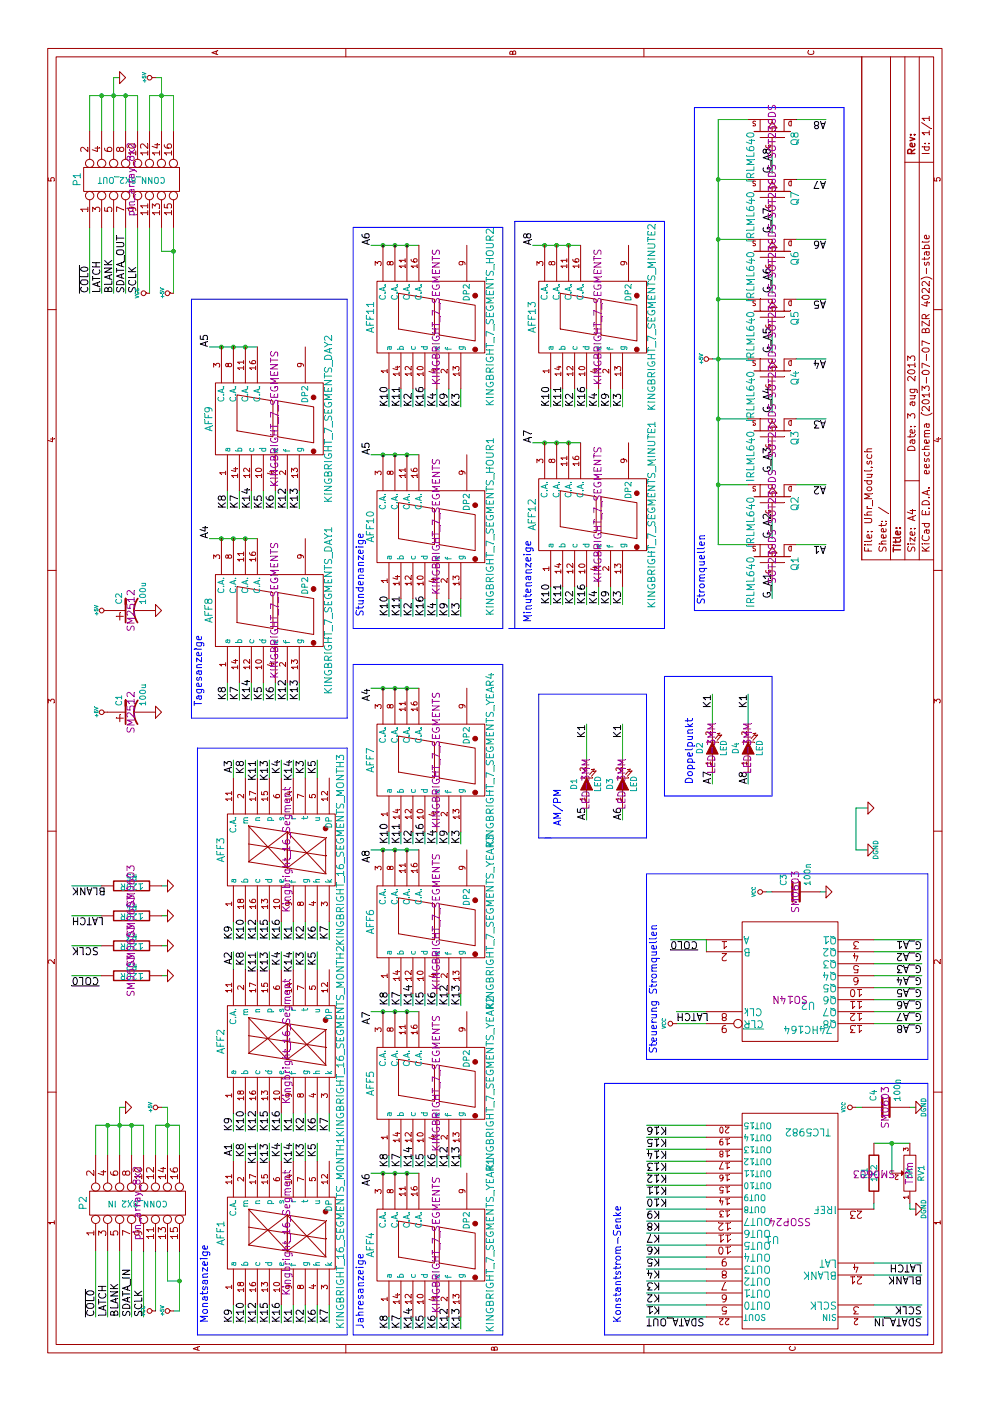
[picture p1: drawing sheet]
EESchema Schematic File Version 2  date 03/08/2013 02:52:33
LIBS:power
LIBS:device
LIBS:transistors
LIBS:conn
LIBS:linear
LIBS:regul
LIBS:74xx
LIBS:cmos4000
LIBS:adc-dac
LIBS:memory
LIBS:xilinx
LIBS:special
LIBS:microcontrollers
LIBS:dsp
LIBS:microchip
LIBS:analog_switches
LIBS:motorola
LIBS:texas
LIBS:intel
LIBS:audio
LIBS:interface
LIBS:digital-audio
LIBS:philips
LIBS:display
LIBS:cypress
LIBS:siliconi
LIBS:opto
LIBS:atmel
LIBS:contrib
LIBS:valves
LIBS:74LS164
LIBS:TLC5982
LIBS:segments
EELAYER 27 0
EELAYER END
$Descr A4 11693 8268
encoding utf-8
Sheet 1 1
Title ""
Date "3 aug 2013"
Rev ""
Comp ""
Comment1 ""
Comment2 ""
Comment3 ""
Comment4 ""
$EndDescr
Text Label 4300 600  3    60   ~ 0
BLANK
Text Label 4050 600  3    60   ~ 0
LATCH
Text Label 3800 600  3    60   ~ 0
SCLK
Text Label 3550 600  3    60   ~ 0
~COL0
Wire Wire Line
	4300 600  4300 850 
Wire Wire Line
	3800 600  3800 850 
Wire Wire Line
	3550 1350 3550 1400
Wire Wire Line
	4050 1350 4050 1400
Wire Wire Line
	4300 1350 4300 1400
Wire Wire Line
	1650 7300 1600 7300
Wire Wire Line
	1650 7600 1600 7600
Wire Wire Line
	1600 7600 1600 7650
Wire Wire Line
	2450 7200 2450 7150
Wire Notes Line
	10800 5800 6600 5800
Wire Notes Line
	10800 5800 10800 7050
Wire Notes Line
	10800 7050 6600 7050
Wire Notes Line
	6600 7050 6600 5800
Wire Notes Line
	4400 5400 2850 5400
Wire Notes Line
	4400 5400 4400 7750
Wire Notes Line
	4400 7750 2850 7750
Wire Notes Line
	4700 4600 4700 4500
Wire Notes Line
	4700 4500 5900 4500
Wire Notes Line
	5900 4500 5900 5400
Wire Notes Line
	5900 5400 4700 5400
Wire Notes Line
	4700 5400 4700 4550
Wire Notes Line
	6450 3050 6450 2950
Wire Notes Line
	6450 2950 9800 2950
Wire Notes Line
	9800 2950 9800 4200
Wire Notes Line
	9800 4200 6450 4200
Wire Notes Line
	6450 4200 6450 3000
Wire Notes Line
	5700 1600 5700 2900
Wire Notes Line
	5700 1600 9200 1600
Wire Notes Line
	9200 1600 9200 2900
Wire Notes Line
	9200 2900 5700 2900
Wire Wire Line
	6850 6450 6700 6450
Wire Wire Line
	9250 1250 9800 1250
Wire Wire Line
	5650 5950 5900 5950
Wire Wire Line
	5350 4900 5650 4900
Wire Wire Line
	5150 6250 5250 6250
Wire Wire Line
	5150 5950 5250 5950
Wire Wire Line
	4850 4900 4950 4900
Wire Wire Line
	4850 5200 4950 5200
Connection ~ 9650 4650
Wire Wire Line
	8450 5100 8300 5100
Wire Wire Line
	8450 4900 8300 4900
Wire Wire Line
	8450 4700 8300 4700
Wire Wire Line
	6800 5200 6650 5200
Wire Wire Line
	6650 5000 6800 5000
Wire Wire Line
	6800 4800 6650 4800
Wire Wire Line
	6800 4600 6650 4600
Connection ~ 8000 4650
Connection ~ 9650 3300
Wire Wire Line
	8450 3750 8300 3750
Wire Wire Line
	8450 3550 8300 3550
Wire Wire Line
	8450 3350 8300 3350
Connection ~ 7900 3200
Wire Wire Line
	7900 3100 7900 3500
Connection ~ 7900 3400
Wire Wire Line
	6700 3850 6550 3850
Wire Wire Line
	6700 3650 6550 3650
Wire Wire Line
	6700 3450 6550 3450
Wire Wire Line
	6550 3250 6700 3250
Connection ~ 8800 1950
Wire Wire Line
	7600 2400 7450 2400
Wire Wire Line
	7600 2200 7450 2200
Wire Wire Line
	7600 1900 7450 1900
Connection ~ 7200 1850
Wire Wire Line
	7200 2150 7200 1750
Connection ~ 7200 2050
Wire Wire Line
	6000 2500 5850 2500
Wire Wire Line
	6000 2300 5850 2300
Wire Wire Line
	6000 2100 5850 2100
Wire Wire Line
	6000 1900 5850 1900
Connection ~ 5950 3300
Connection ~ 4600 3300
Wire Wire Line
	4750 3750 4650 3750
Wire Wire Line
	4750 3550 4650 3550
Wire Wire Line
	4750 3350 4650 3350
Wire Wire Line
	3400 3850 3300 3850
Wire Wire Line
	3400 3650 3300 3650
Wire Wire Line
	3400 3450 3300 3450
Wire Wire Line
	3400 3250 3300 3250
Wire Wire Line
	5200 2650 5350 2650
Wire Wire Line
	5200 2450 5350 2450
Wire Wire Line
	5200 2250 5350 2250
Wire Wire Line
	5200 2050 5350 2050
Wire Wire Line
	4000 2750 3850 2750
Wire Wire Line
	4000 2550 3850 2550
Wire Wire Line
	4000 2350 3850 2350
Wire Wire Line
	4000 2150 3850 2150
Wire Wire Line
	4000 1950 3850 1950
Wire Wire Line
	3600 2650 3750 2650
Wire Wire Line
	3600 2450 3750 2450
Wire Wire Line
	3600 2250 3750 2250
Wire Wire Line
	3600 2050 3750 2050
Wire Wire Line
	2400 2750 2250 2750
Wire Wire Line
	2400 2550 2250 2550
Wire Wire Line
	2400 2350 2250 2350
Wire Wire Line
	2400 2150 2250 2150
Wire Wire Line
	2400 1950 2250 1950
Wire Wire Line
	2000 2650 2150 2650
Wire Wire Line
	2000 2450 2150 2450
Wire Wire Line
	2000 2250 2150 2250
Wire Wire Line
	2000 2050 2150 2050
Wire Wire Line
	800  2750 650  2750
Wire Wire Line
	800  2550 650  2550
Wire Wire Line
	800  2350 650  2350
Wire Wire Line
	800  2150 650  2150
Wire Wire Line
	800  1950 650  1950
Wire Wire Line
	4250 6400 4250 6450
Wire Wire Line
	750  1450 750  1500
Wire Wire Line
	750  1500 1250 1500
Wire Wire Line
	2050 1400 2450 1400
Wire Wire Line
	2450 1400 2450 1350
Wire Wire Line
	750  1300 1250 1300
Connection ~ 2300 900 
Wire Wire Line
	2300 800  2300 1200
Connection ~ 2300 1100
Connection ~ 2300 1400
Wire Wire Line
	2300 1500 2300 1300
Wire Wire Line
	1000 1500 1000 1400
Wire Wire Line
	2300 1500 2050 1500
Wire Wire Line
	2300 1300 2050 1300
Wire Wire Line
	2300 1100 2050 1100
Wire Wire Line
	2050 900  2300 900 
Wire Wire Line
	1250 1100 700  1100
Wire Wire Line
	1250 900  700  900 
Wire Wire Line
	700  7300 700  7700
Wire Wire Line
	1050 7300 1050 7700
Wire Wire Line
	2100 5900 2100 5400
Wire Wire Line
	1900 5900 1900 5400
Wire Wire Line
	1700 5900 1700 5400
Wire Wire Line
	1500 5900 1500 5400
Wire Wire Line
	1300 5900 1300 5400
Wire Wire Line
	1100 5900 1100 5400
Wire Wire Line
	900  5900 900  5400
Wire Wire Line
	700  5900 700  5400
Wire Wire Line
	3750 7300 3750 7700
Wire Wire Line
	3550 7300 3550 7700
Wire Wire Line
	3350 7300 3350 7700
Wire Wire Line
	3150 7300 3150 7700
Wire Wire Line
	10200 6650 10200 6900
Wire Wire Line
	9200 6650 9200 6900
Wire Wire Line
	8200 6650 8200 6900
Connection ~ 10200 6000
Wire Wire Line
	10700 6000 7150 6000
Wire Wire Line
	10700 6000 10700 6250
Connection ~ 9200 6000
Wire Wire Line
	9700 6000 9700 6250
Connection ~ 8200 6000
Wire Wire Line
	7650 6000 7650 6250
Wire Wire Line
	9900 6450 9750 6450
Wire Wire Line
	8900 6450 8750 6450
Wire Wire Line
	7900 6450 7750 6450
Wire Wire Line
	7150 6000 7150 6250
Wire Wire Line
	3250 5900 3250 5650
Wire Wire Line
	3750 5900 3850 5900
Wire Wire Line
	3850 5900 3850 5600
Wire Wire Line
	3150 5900 3150 5650
Wire Wire Line
	7150 6900 7150 6650
Wire Wire Line
	7350 6450 7200 6450
Wire Wire Line
	8400 6450 8250 6450
Wire Wire Line
	9400 6450 9250 6450
Wire Wire Line
	10400 6450 10250 6450
Wire Wire Line
	8200 6000 8200 6250
Connection ~ 7650 6000
Wire Wire Line
	9200 6000 9200 6250
Connection ~ 8700 6000
Wire Wire Line
	10200 6250 10200 6000
Connection ~ 9700 6000
Wire Wire Line
	7650 6650 7650 6900
Wire Wire Line
	8700 6650 8700 6900
Wire Wire Line
	9700 6650 9700 6900
Wire Wire Line
	10700 6650 10700 6900
Wire Wire Line
	3250 7300 3250 7700
Wire Wire Line
	3450 7300 3450 7700
Wire Wire Line
	3650 7300 3650 7700
Wire Wire Line
	800  5900 800  5400
Wire Wire Line
	1000 5900 1000 5400
Wire Wire Line
	1200 5900 1200 5400
Wire Wire Line
	1400 5900 1400 5400
Wire Wire Line
	1600 5900 1600 5400
Wire Wire Line
	1800 5900 1800 5400
Wire Wire Line
	2000 5900 2000 5400
Wire Wire Line
	2200 5400 2200 5900
Wire Wire Line
	2300 5900 2300 5400
Wire Wire Line
	1150 7300 1150 7700
Wire Wire Line
	800  7300 800  7700
Wire Wire Line
	1250 800  700  800 
Wire Wire Line
	1250 1000 700  1000
Wire Wire Line
	1250 1200 700  1200
Wire Wire Line
	1000 1400 1250 1400
Wire Wire Line
	2300 800  2050 800 
Wire Wire Line
	2300 1200 2050 1200
Connection ~ 2300 1000
Wire Wire Line
	2050 1000 2450 1000
Wire Wire Line
	2450 1000 2450 1050
Connection ~ 1000 1500
Connection ~ 9600 1450
Wire Wire Line
	11050 1000 11050 950 
Wire Wire Line
	11050 950  10600 950 
Connection ~ 10900 950 
Wire Wire Line
	10600 1150 10900 1150
Wire Wire Line
	10600 750  10900 750 
Wire Wire Line
	9800 1350 9600 1350
Wire Wire Line
	9800 1150 9250 1150
Wire Wire Line
	9800 950  9250 950 
Wire Wire Line
	9800 750  9250 750 
Wire Wire Line
	9800 850  9250 850 
Wire Wire Line
	9800 1050 9250 1050
Wire Wire Line
	10900 850  10600 850 
Wire Wire Line
	10600 1050 10900 1050
Wire Wire Line
	10600 1250 10900 1250
Wire Wire Line
	10600 1450 10900 1450
Wire Wire Line
	9600 1350 9600 1450
Wire Wire Line
	10900 1450 10900 1250
Connection ~ 10900 1350
Connection ~ 10900 1050
Wire Wire Line
	10900 750  10900 1150
Connection ~ 10900 850 
Wire Wire Line
	11050 1300 11050 1350
Wire Wire Line
	11050 1350 10600 1350
Wire Wire Line
	8700 5950 8700 6250
Wire Wire Line
	4250 6850 4250 6900
Wire Wire Line
	2450 7600 2450 7650
Wire Wire Line
	800  2050 650  2050
Wire Wire Line
	800  2250 650  2250
Wire Wire Line
	800  2450 650  2450
Wire Wire Line
	800  2650 650  2650
Wire Wire Line
	2000 1950 2150 1950
Wire Wire Line
	2000 2150 2150 2150
Wire Wire Line
	2000 2350 2150 2350
Wire Wire Line
	2000 2550 2150 2550
Wire Wire Line
	2400 2050 2250 2050
Wire Wire Line
	2400 2250 2250 2250
Wire Wire Line
	2400 2450 2250 2450
Wire Wire Line
	2400 2650 2250 2650
Wire Wire Line
	3600 1950 3750 1950
Wire Wire Line
	3600 2150 3750 2150
Wire Wire Line
	3600 2350 3750 2350
Wire Wire Line
	3600 2550 3750 2550
Wire Wire Line
	4000 2050 3850 2050
Wire Wire Line
	4000 2250 3850 2250
Wire Wire Line
	4000 2450 3850 2450
Wire Wire Line
	4000 2650 3850 2650
Wire Wire Line
	5200 1950 5350 1950
Wire Wire Line
	5200 2150 5350 2150
Wire Wire Line
	5200 2350 5350 2350
Wire Wire Line
	5200 2550 5350 2550
Wire Notes Line
	2650 7750 2650 5050
Wire Notes Line
	2650 7750 550  7750
Wire Notes Line
	550  7750 550  5050
Wire Notes Line
	550  5050 2650 5050
Wire Notes Line
	5450 2900 5450 1650
Wire Notes Line
	5450 2900 550  2900
Wire Notes Line
	550  2900 550  1650
Wire Notes Line
	550  1650 5450 1650
Wire Wire Line
	3400 3350 3300 3350
Wire Wire Line
	3400 3550 3300 3550
Wire Wire Line
	3400 3750 3300 3750
Wire Wire Line
	4750 3250 4650 3250
Wire Wire Line
	4750 3450 4650 3450
Wire Wire Line
	4650 3650 4750 3650
Wire Wire Line
	4750 3850 4650 3850
Connection ~ 4600 3400
Wire Wire Line
	4600 3100 4600 3500
Connection ~ 4600 3200
Connection ~ 5950 3400
Wire Wire Line
	5950 3500 5950 3100
Connection ~ 5950 3200
Wire Wire Line
	6000 2000 5850 2000
Wire Wire Line
	6000 2200 5850 2200
Wire Wire Line
	6000 2400 5850 2400
Connection ~ 7200 1950
Wire Wire Line
	7600 2000 7450 2000
Wire Wire Line
	7600 2100 7450 2100
Wire Wire Line
	7600 2300 7450 2300
Wire Wire Line
	7600 2500 7450 2500
Connection ~ 8800 2050
Wire Wire Line
	8800 2150 8800 1750
Connection ~ 8800 1850
Wire Wire Line
	6700 3350 6550 3350
Wire Wire Line
	6700 3550 6550 3550
Wire Wire Line
	6700 3750 6550 3750
Connection ~ 7900 3300
Wire Wire Line
	8450 3250 8300 3250
Wire Wire Line
	8450 3450 8300 3450
Wire Wire Line
	8450 3650 8300 3650
Wire Wire Line
	8450 3850 8300 3850
Connection ~ 9650 3400
Wire Wire Line
	9650 3100 9650 3500
Connection ~ 9650 3200
Connection ~ 8000 4750
Wire Wire Line
	8000 4450 8000 4850
Connection ~ 8000 4550
Wire Wire Line
	6800 4700 6650 4700
Wire Wire Line
	6800 4900 6650 4900
Wire Wire Line
	6800 5100 6650 5100
Wire Wire Line
	8450 4600 8300 4600
Wire Wire Line
	8450 4800 8300 4800
Wire Wire Line
	8450 5000 8300 5000
Wire Wire Line
	8450 5200 8300 5200
Connection ~ 9650 4750
Wire Wire Line
	9650 4450 9650 4850
Connection ~ 9650 4550
Connection ~ 3250 3200
Wire Wire Line
	3250 3100 3250 3500
Connection ~ 3250 3400
Connection ~ 1900 3200
Wire Wire Line
	1900 3500 1900 3100
Connection ~ 1900 3400
Wire Wire Line
	2050 3850 1950 3850
Wire Wire Line
	1950 3650 2050 3650
Wire Wire Line
	2050 3450 1950 3450
Wire Wire Line
	2050 3250 1950 3250
Wire Wire Line
	1900 3400 1900 3400
Wire Wire Line
	700  3750 600  3750
Wire Wire Line
	700  3550 600  3550
Wire Wire Line
	700  3350 600  3350
Wire Wire Line
	700  3250 600  3250
Wire Wire Line
	700  3450 600  3450
Wire Wire Line
	700  3650 600  3650
Wire Wire Line
	700  3850 600  3850
Wire Wire Line
	2050 3350 1950 3350
Wire Wire Line
	2050 3550 1950 3550
Wire Wire Line
	2050 3750 1950 3750
Connection ~ 1900 3300
Connection ~ 3250 3300
Wire Wire Line
	5350 5200 5650 5200
Wire Wire Line
	5650 6250 5900 6250
Wire Wire Line
	9800 1450 9250 1450
Wire Wire Line
	3850 7700 3850 7300
Wire Wire Line
	4600 7250 4600 7150
Wire Wire Line
	4600 7150 4950 7150
Wire Wire Line
	4950 7150 4950 7250
Wire Notes Line
	6150 4200 550  4200
Wire Notes Line
	6150 4200 6150 2950
Wire Notes Line
	6150 2950 550  2950
Wire Notes Line
	550  2950 550  4200
Wire Notes Line
	9850 5550 6450 5550
Wire Notes Line
	9850 5550 9850 4300
Wire Notes Line
	9850 4300 6450 4300
Wire Notes Line
	6450 5550 6450 4250
Wire Notes Line
	6050 6450 5050 6450
Wire Notes Line
	6050 6450 6050 5550
Wire Notes Line
	6050 5550 5050 5550
Wire Notes Line
	5050 5550 5050 6450
Wire Notes Line
	2850 7750 2850 5400
Wire Wire Line
	2150 7450 1900 7450
Wire Wire Line
	2150 7600 2150 7300
Connection ~ 2150 7450
Wire Wire Line
	3800 1350 3800 1400
Wire Wire Line
	3550 850  3550 600 
Wire Wire Line
	4050 600  4050 850 
$Comp
L GND #PWR01
U 1 1
P 4300 1400
F 0 "#PWR01" H 4300 1400 30  0001 C CNN
F 1 "GND" H 4300 1330 30  0001 C CNN
F 2 "" H 4300 1400 60  0001 C CNN
F 3 "" H 4300 1400 60  0001 C CNN
	1    4300 1400
	1    0    0    -1  
$EndComp
$Comp
L GND #PWR02
U 1 1
P 4050 1400
F 0 "#PWR02" H 4050 1400 30  0001 C CNN
F 1 "GND" H 4050 1330 30  0001 C CNN
F 2 "" H 4050 1400 60  0001 C CNN
F 3 "" H 4050 1400 60  0001 C CNN
	1    4050 1400
	1    0    0    -1  
$EndComp
$Comp
L GND #PWR03
U 1 1
P 3800 1400
F 0 "#PWR03" H 3800 1400 30  0001 C CNN
F 1 "GND" H 3800 1330 30  0001 C CNN
F 2 "" H 3800 1400 60  0001 C CNN
F 3 "" H 3800 1400 60  0001 C CNN
	1    3800 1400
	1    0    0    -1  
$EndComp
$Comp
L GND #PWR04
U 1 1
P 3550 1400
F 0 "#PWR04" H 3550 1400 30  0001 C CNN
F 1 "GND" H 3550 1330 30  0001 C CNN
F 2 "" H 3550 1400 60  0001 C CNN
F 3 "" H 3550 1400 60  0001 C CNN
	1    3550 1400
	1    0    0    -1  
$EndComp
$Comp
L R R5
U 1 1
P 4300 1100
F 0 "R5" V 4380 1100 50  0000 C CNN
F 1 "120R" V 4300 1100 50  0000 C CNN
F 2 "SM0603" H 4300 1100 60  0000 C CNN
F 3 "" H 4300 1100 60  0001 C CNN
	1    4300 1100
	1    0    0    -1  
$EndComp
$Comp
L R R4
U 1 1
P 4050 1100
F 0 "R4" V 4130 1100 50  0000 C CNN
F 1 "120R" V 4050 1100 50  0000 C CNN
F 2 "SM0603" H 4050 1100 60  0000 C CNN
F 3 "" H 4050 1100 60  0001 C CNN
	1    4050 1100
	1    0    0    -1  
$EndComp
$Comp
L R R3
U 1 1
P 3800 1100
F 0 "R3" V 3880 1100 50  0000 C CNN
F 1 "120R" V 3800 1100 50  0000 C CNN
F 2 "SM0603" H 3800 1100 60  0000 C CNN
F 3 "" H 3800 1100 60  0001 C CNN
	1    3800 1100
	1    0    0    -1  
$EndComp
$Comp
L R R2
U 1 1
P 3550 1100
F 0 "R2" V 3630 1100 50  0000 C CNN
F 1 "120R" V 3550 1100 50  0000 C CNN
F 2 "SM0603" H 3550 1100 60  0000 C CNN
F 3 "" H 3550 1100 60  0001 C CNN
	1    3550 1100
	1    0    0    -1  
$EndComp
$Comp
L R R1
U 1 1
P 1900 7300
F 0 "R1" V 1980 7300 50  0000 C CNN
F 1 "1K2" V 1900 7300 50  0000 C CNN
F 2 "SM0603" H 1900 7300 60  0000 C CNN
F 3 "" H 1900 7300 60  0001 C CNN
	1    1900 7300
	0    -1   -1   0   
$EndComp
$Comp
L DGND #PWR24
U 1 1
P 1600 7650
F 0 "#PWR24" H 1600 7650 40  0001 C CNN
F 1 "DGND" H 1600 7580 40  0000 C CNN
F 2 "" H 1600 7650 60  0001 C CNN
F 3 "" H 1600 7650 60  0001 C CNN
	1    1600 7650
	1    0    0    -1  
$EndComp
$Comp
L TLC5982 U1
U 1 1
P 1500 6600
F 0 "U1" H 1650 6750 60  0000 C CNN
F 1 "TLC5982" H 1350 5850 60  0000 C CNN
F 2 "SSOP24" H 1500 6600 60  0000 C CNN
F 3 "" H 1500 6600 60  0001 C CNN
	1    1500 6600
	0    -1   -1   0   
$EndComp
$Comp
L POT RV1
U 1 1
P 1900 7600
F 0 "RV1" H 1900 7500 50  0000 C CNN
F 1 "5K" H 1900 7600 50  0000 C CNN
F 2 "Trim" H 1900 7600 60  0000 C CNN
F 3 "" H 1900 7600 60  0001 C CNN
	1    1900 7600
	1    0    0    -1  
$EndComp
Text Notes 6650 5900 0    60   ~ 0
Stromquellen
Text Notes 2900 5500 0    60   ~ 0
Steuerung Stromquellen
Text Notes 5150 5800 0    60   ~ 0
Doppelpunkt
Text Notes 4800 4700 0    60   ~ 0
AM/PM
Text Notes 6500 4450 0    60   ~ 0
Minutenanzeige
Text Notes 6550 3050 0    60   ~ 0
Stundenanzeige
Text Notes 600  3050 0    60   ~ 0
Jahresanzeige
Text Notes 5800 1700 0    60   ~ 0
Tagesanzeige
Text Label 8300 4800 0    60   ~ 0
K2
Text Label 8300 4900 0    60   ~ 0
K16
Text Label 8300 5000 0    60   ~ 0
K4
Text Label 8300 5100 0    60   ~ 0
K9
Text Label 8300 5200 0    60   ~ 0
K3
Text Label 6650 4800 0    60   ~ 0
K2
Text Label 6650 4900 0    60   ~ 0
K16
Text Label 6650 5000 0    60   ~ 0
K4
Text Label 6650 5100 0    60   ~ 0
K9
Text Label 6650 5200 0    60   ~ 0
K3
Text Label 8300 3450 0    60   ~ 0
K2
Text Label 8300 3550 0    60   ~ 0
K16
Text Label 8300 3650 0    60   ~ 0
K4
Text Label 8300 3750 0    60   ~ 0
K9
Text Label 8300 3850 0    60   ~ 0
K3
Text Label 6550 3850 0    60   ~ 0
K3
Text Label 6550 3750 0    60   ~ 0
K9
Text Label 6550 3650 0    60   ~ 0
K4
Text Label 6550 3550 0    60   ~ 0
K16
Text Label 6550 3450 0    60   ~ 0
K2
Text Label 5150 6250 0    60   ~ 0
A8
Text Label 5150 5950 0    60   ~ 0
A7
Text Label 4850 5200 0    60   ~ 0
A6
Text Label 4850 4900 0    60   ~ 0
A5
Text Label 8300 4600 0    60   ~ 0
K10
Text Label 8300 4700 0    60   ~ 0
K11
Text Label 6650 4600 0    60   ~ 0
K10
Text Label 6650 4700 0    60   ~ 0
K11
Text Label 8300 3250 0    60   ~ 0
K10
Text Label 8300 3350 0    60   ~ 0
K11
Text Label 6550 3350 0    60   ~ 0
K11
Text Label 6550 3250 0    60   ~ 0
K10
Text Label 3300 3850 0    60   ~ 0
K13
Text Label 1950 3850 0    60   ~ 0
K13
Text Label 600  3850 0    60   ~ 0
K13
Text Label 3300 3750 0    60   ~ 0
K12
Text Label 1950 3750 0    60   ~ 0
K12
Text Label 600  3750 0    60   ~ 0
K12
Text Label 3300 3650 0    60   ~ 0
K6
Text Label 1950 3650 0    60   ~ 0
K6
Text Label 600  3650 0    60   ~ 0
K6
Text Label 3300 3550 0    60   ~ 0
K5
Text Label 1950 3550 0    60   ~ 0
K5
Text Label 600  3550 0    60   ~ 0
K5
Text Label 3300 3450 0    60   ~ 0
K14
Text Label 1950 3450 0    60   ~ 0
K14
Text Label 600  3450 0    60   ~ 0
K14
Text Label 3300 3350 0    60   ~ 0
K7
Text Label 1950 3350 0    60   ~ 0
K7
Text Label 600  3350 0    60   ~ 0
K7
Text Label 3300 3250 0    60   ~ 0
K8
Text Label 1950 3250 0    60   ~ 0
K8
Text Label 600  3250 0    60   ~ 0
K8
Text Label 7450 2500 0    60   ~ 0
K13
Text Label 7450 2400 0    60   ~ 0
K12
Text Label 7450 1900 0    60   ~ 0
K8
Text Label 7450 2000 0    60   ~ 0
K7
Text Label 7450 2100 0    60   ~ 0
K14
Text Label 7450 2200 0    60   ~ 0
K5
Text Label 7450 2300 0    60   ~ 0
K6
$Comp
L DGND #PWR25
U 1 1
P 2450 7650
F 0 "#PWR25" H 2450 7650 40  0001 C CNN
F 1 "DGND" H 2450 7580 40  0000 C CNN
F 2 "" H 2450 7650 60  0001 C CNN
F 3 "" H 2450 7650 60  0001 C CNN
	1    2450 7650
	1    0    0    -1  
$EndComp
$Comp
L GND #PWR05
U 1 1
P 4950 7250
F 0 "#PWR05" H 4950 7250 30  0001 C CNN
F 1 "GND" H 4950 7180 30  0001 C CNN
F 2 "" H 4950 7250 60  0001 C CNN
F 3 "" H 4950 7250 60  0001 C CNN
	1    4950 7250
	1    0    0    -1  
$EndComp
$Comp
L DGND #PWR22
U 1 1
P 4600 7250
F 0 "#PWR22" H 4600 7250 40  0001 C CNN
F 1 "DGND" H 4600 7180 40  0000 C CNN
F 2 "" H 4600 7250 60  0001 C CNN
F 3 "" H 4600 7250 60  0001 C CNN
	1    4600 7250
	1    0    0    -1  
$EndComp
Text Label 6700 6450 0    60   ~ 0
G_A1
$Comp
L +5V #PWR06
U 1 1
P 11050 1300
F 0 "#PWR06" H 11050 1390 20  0001 C CNN
F 1 "+5V" H 11050 1390 30  0000 C CNN
F 2 "" H 11050 1300 60  0001 C CNN
F 3 "" H 11050 1300 60  0001 C CNN
	1    11050 1300
	1    0    0    -1  
$EndComp
Text Label 5900 6250 2    60   ~ 0
K1
Text Label 5900 5950 2    60   ~ 0
K1
Text Label 5650 5200 2    60   ~ 0
K1
Text Label 5650 4900 2    60   ~ 0
K1
Text Label 9650 4450 0    60   ~ 0
A8
Text Label 8000 4450 0    60   ~ 0
A7
Text Label 9650 3100 0    60   ~ 0
A6
Text Label 7900 3100 0    60   ~ 0
A5
$Comp
L KINGBRIGHT_7_SEGMENTS AFF4
U 1 1
P 1300 3650
F 0 "AFF4" H 1300 4200 60  0000 C CNN
F 1 "KINGBRIGHT_7_SEGMENTS_YEAR1" H 1300 3200 60  0000 C CNN
F 2 "KINGBRIGHT_7_SEGMENTS" H 1300 3650 60  0000 C CNN
F 3 "" H 1300 3650 60  0001 C CNN
	1    1300 3650
	1    0    0    -1  
$EndComp
$Comp
L KINGBRIGHT_7_SEGMENTS AFF5
U 1 1
P 2650 3650
F 0 "AFF5" H 2650 4200 60  0000 C CNN
F 1 "KINGBRIGHT_7_SEGMENTS_YEAR2" H 2650 3200 60  0000 C CNN
F 2 "KINGBRIGHT_7_SEGMENTS" H 2650 3650 60  0000 C CNN
F 3 "" H 2650 3650 60  0001 C CNN
	1    2650 3650
	1    0    0    -1  
$EndComp
Text Label 1900 3100 2    60   ~ 0
A6
Text Label 3250 3100 2    60   ~ 0
A7
Text Label 5850 2500 0    60   ~ 0
K13
Text Label 5850 2400 0    60   ~ 0
K12
Text Label 5850 2300 0    60   ~ 0
K6
Text Label 5850 2200 0    60   ~ 0
K5
Text Label 5850 2100 0    60   ~ 0
K14
Text Label 5850 2000 0    60   ~ 0
K7
Text Label 5850 1900 0    60   ~ 0
K8
Text Label 8800 1750 0    60   ~ 0
A5
Text Label 7200 1750 0    60   ~ 0
A4
$Comp
L GND #PWR07
U 1 1
P 6600 1300
F 0 "#PWR07" H 6600 1300 30  0001 C CNN
F 1 "GND" H 6600 1230 30  0001 C CNN
F 2 "" H 6600 1300 60  0001 C CNN
F 3 "" H 6600 1300 60  0001 C CNN
	1    6600 1300
	1    0    0    -1  
$EndComp
$Comp
L GND #PWR08
U 1 1
P 5750 1300
F 0 "#PWR08" H 5750 1300 30  0001 C CNN
F 1 "GND" H 5750 1230 30  0001 C CNN
F 2 "" H 5750 1300 60  0001 C CNN
F 3 "" H 5750 1300 60  0001 C CNN
	1    5750 1300
	1    0    0    -1  
$EndComp
$Comp
L +5V #PWR09
U 1 1
P 6600 900
F 0 "#PWR09" H 6600 990 20  0001 C CNN
F 1 "+5V" H 6600 990 30  0000 C CNN
F 2 "" H 6600 900 60  0001 C CNN
F 3 "" H 6600 900 60  0001 C CNN
	1    6600 900 
	1    0    0    -1  
$EndComp
$Comp
L +5V #PWR010
U 1 1
P 5750 900
F 0 "#PWR010" H 5750 990 20  0001 C CNN
F 1 "+5V" H 5750 990 30  0000 C CNN
F 2 "" H 5750 900 60  0001 C CNN
F 3 "" H 5750 900 60  0001 C CNN
	1    5750 900 
	1    0    0    -1  
$EndComp
$Comp
L CP1 C2
U 1 1
P 6600 1100
F 0 "C2" H 6650 1200 50  0000 L CNN
F 1 "100u" H 6650 1000 50  0000 L CNN
F 2 "SM2512" H 6600 1100 60  0000 C CNN
F 3 "" H 6600 1100 60  0001 C CNN
	1    6600 1100
	1    0    0    -1  
$EndComp
$Comp
L CP1 C1
U 1 1
P 5750 1100
F 0 "C1" H 5800 1200 50  0000 L CNN
F 1 "100u" H 5800 1000 50  0000 L CNN
F 2 "SM2512" H 5750 1100 60  0000 C CNN
F 3 "" H 5750 1100 60  0001 C CNN
	1    5750 1100
	1    0    0    -1  
$EndComp
Text Label 4650 3850 0    60   ~ 0
K3
Text Label 4650 3750 0    60   ~ 0
K9
Text Label 4650 3650 0    60   ~ 0
K4
Text Label 4650 3550 0    60   ~ 0
K16
Text Label 4650 3450 0    60   ~ 0
K2
Text Label 4650 3350 0    60   ~ 0
K11
Text Label 4650 3250 0    60   ~ 0
K10
Text Label 5950 3100 2    60   ~ 0
A4
Text Label 4600 3100 2    60   ~ 0
A8
Text Label 3850 2750 0    60   ~ 0
K7
Text Label 3850 2650 0    60   ~ 0
K6
Text Label 3850 2550 0    60   ~ 0
K2
Text Label 3850 2450 0    60   ~ 0
K1
Text Label 3850 2350 0    60   ~ 0
K16
Text Label 3850 2250 0    60   ~ 0
K15
Text Label 3850 2150 0    60   ~ 0
K12
Text Label 3850 2050 0    60   ~ 0
K10
Text Label 3850 1950 0    60   ~ 0
K9
Text Label 5350 2650 2    60   ~ 0
K5
Text Label 5350 2550 2    60   ~ 0
K3
Text Label 5350 2450 2    60   ~ 0
K14
Text Label 5350 2350 2    60   ~ 0
K4
Text Label 5350 2250 2    60   ~ 0
K13
Text Label 5350 2150 2    60   ~ 0
K11
Text Label 5350 2050 2    60   ~ 0
K8
Text Label 5350 1950 2    60   ~ 0
A3
Text Label 3750 2650 2    60   ~ 0
K5
Text Label 3750 2550 2    60   ~ 0
K3
Text Label 3750 2350 2    60   ~ 0
K4
Text Label 3750 2450 2    60   ~ 0
K14
Text Label 3750 2250 2    60   ~ 0
K13
Text Label 3750 2150 2    60   ~ 0
K11
Text Label 3750 2050 2    60   ~ 0
K8
Text Label 2250 2750 0    60   ~ 0
K7
Text Label 2250 2650 0    60   ~ 0
K6
Text Label 2250 2550 0    60   ~ 0
K2
Text Label 2250 2450 0    60   ~ 0
K1
Text Label 2250 2350 0    60   ~ 0
K16
Text Label 2250 2250 0    60   ~ 0
K15
Text Label 2250 2150 0    60   ~ 0
K12
Text Label 2250 2050 0    60   ~ 0
K10
Text Label 2250 1950 0    60   ~ 0
K9
Text Label 3750 1950 2    60   ~ 0
A2
Text Label 2150 2650 2    60   ~ 0
K5
Text Label 2150 2550 2    60   ~ 0
K3
Text Label 2150 2450 2    60   ~ 0
K14
Text Label 2150 2350 2    60   ~ 0
K4
Text Label 2150 2250 2    60   ~ 0
K13
Text Label 2150 2150 2    60   ~ 0
K11
Text Label 2150 2050 2    60   ~ 0
K8
Text Label 650  2750 0    60   ~ 0
K7
Text Label 650  2650 0    60   ~ 0
K6
Text Label 650  2550 0    60   ~ 0
K2
Text Label 650  2450 0    60   ~ 0
K1
Text Label 650  2350 0    60   ~ 0
K16
Text Label 650  2250 0    60   ~ 0
K15
Text Label 650  2150 0    60   ~ 0
K12
Text Label 650  2050 0    60   ~ 0
K10
Text Label 650  1950 0    60   ~ 0
K9
Text Label 2150 1950 2    60   ~ 0
A1
$Comp
L GND #PWR011
U 1 1
P 2450 1050
F 0 "#PWR011" H 2450 1050 30  0001 C CNN
F 1 "GND" H 2450 980 30  0001 C CNN
F 2 "" H 2450 1050 60  0001 C CNN
F 3 "" H 2450 1050 60  0001 C CNN
	1    2450 1050
	1    0    0    -1  
$EndComp
Text Notes 650  1750 0    60   ~ 0
Monatsanzeige
Text Notes 650  5200 0    60   ~ 0
Konstantstrom-Senke
$Comp
L KINGBRIGHT_16_SEGMENTS AFF3
U 1 1
P 4600 2400
F 0 "AFF3" H 4600 2950 60  0000 C CNN
F 1 "KINGBRIGHT_16_SEGMENTS_MONTH3" H 4600 1950 60  0000 C CNN
F 2 "Kingbright_16_Segment" H 4600 2400 60  0000 C CNN
F 3 "" H 4600 2400 60  0001 C CNN
	1    4600 2400
	1    0    0    -1  
$EndComp
$Comp
L KINGBRIGHT_16_SEGMENTS AFF2
U 1 1
P 3000 2400
F 0 "AFF2" H 3000 2950 60  0000 C CNN
F 1 "KINGBRIGHT_16_SEGMENTS_MONTH2" H 3000 1950 60  0000 C CNN
F 2 "Kingbright_16_Segment" H 3000 2400 60  0000 C CNN
F 3 "" H 3000 2400 60  0001 C CNN
	1    3000 2400
	1    0    0    -1  
$EndComp
$Comp
L KINGBRIGHT_16_SEGMENTS AFF1
U 1 1
P 1400 2400
F 0 "AFF1" H 1400 2950 60  0000 C CNN
F 1 "KINGBRIGHT_16_SEGMENTS_MONTH1" H 1400 1950 60  0000 C CNN
F 2 "Kingbright_16_Segment" H 1400 2400 60  0000 C CNN
F 3 "" H 1400 2400 60  0001 C CNN
	1    1400 2400
	1    0    0    -1  
$EndComp
$Comp
L KINGBRIGHT_7_SEGMENTS AFF10
U 1 1
P 7300 3650
F 0 "AFF10" H 7300 4200 60  0000 C CNN
F 1 "KINGBRIGHT_7_SEGMENTS_HOUR1" H 7300 3200 60  0000 C CNN
F 2 "KINGBRIGHT_7_SEGMENTS" H 7300 3650 60  0000 C CNN
F 3 "" H 7300 3650 60  0001 C CNN
	1    7300 3650
	1    0    0    -1  
$EndComp
$Comp
L KINGBRIGHT_7_SEGMENTS AFF11
U 1 1
P 9050 3650
F 0 "AFF11" H 9050 4200 60  0000 C CNN
F 1 "KINGBRIGHT_7_SEGMENTS_HOUR2" H 9050 3200 60  0000 C CNN
F 2 "KINGBRIGHT_7_SEGMENTS" H 9050 3650 60  0000 C CNN
F 3 "" H 9050 3650 60  0001 C CNN
	1    9050 3650
	1    0    0    -1  
$EndComp
$Comp
L KINGBRIGHT_7_SEGMENTS AFF13
U 1 1
P 9050 5000
F 0 "AFF13" H 9050 5550 60  0000 C CNN
F 1 "KINGBRIGHT_7_SEGMENTS_MINUTE2" H 9050 4550 60  0000 C CNN
F 2 "KINGBRIGHT_7_SEGMENTS" H 9050 5000 60  0000 C CNN
F 3 "" H 9050 5000 60  0001 C CNN
	1    9050 5000
	1    0    0    -1  
$EndComp
$Comp
L KINGBRIGHT_7_SEGMENTS AFF12
U 1 1
P 7400 5000
F 0 "AFF12" H 7400 5550 60  0000 C CNN
F 1 "KINGBRIGHT_7_SEGMENTS_MINUTE1" H 7400 4550 60  0000 C CNN
F 2 "KINGBRIGHT_7_SEGMENTS" H 7400 5000 60  0000 C CNN
F 3 "" H 7400 5000 60  0001 C CNN
	1    7400 5000
	1    0    0    -1  
$EndComp
$Comp
L KINGBRIGHT_7_SEGMENTS AFF8
U 1 1
P 6600 2300
F 0 "AFF8" H 6600 2850 60  0000 C CNN
F 1 "KINGBRIGHT_7_SEGMENTS_DAY1" H 6600 1850 60  0000 C CNN
F 2 "KINGBRIGHT_7_SEGMENTS" H 6600 2300 60  0000 C CNN
F 3 "" H 6600 2300 60  0001 C CNN
	1    6600 2300
	1    0    0    -1  
$EndComp
$Comp
L KINGBRIGHT_7_SEGMENTS AFF9
U 1 1
P 8200 2300
F 0 "AFF9" H 8200 2850 60  0000 C CNN
F 1 "KINGBRIGHT_7_SEGMENTS_DAY2" H 8200 1850 60  0000 C CNN
F 2 "KINGBRIGHT_7_SEGMENTS" H 8200 2300 60  0000 C CNN
F 3 "" H 8200 2300 60  0001 C CNN
	1    8200 2300
	1    0    0    -1  
$EndComp
$Comp
L KINGBRIGHT_7_SEGMENTS AFF7
U 1 1
P 5350 3650
F 0 "AFF7" H 5350 4200 60  0000 C CNN
F 1 "KINGBRIGHT_7_SEGMENTS_YEAR4" H 5350 3200 60  0000 C CNN
F 2 "KINGBRIGHT_7_SEGMENTS" H 5350 3650 60  0000 C CNN
F 3 "" H 5350 3650 60  0001 C CNN
	1    5350 3650
	1    0    0    -1  
$EndComp
$Comp
L KINGBRIGHT_7_SEGMENTS AFF6
U 1 1
P 4000 3650
F 0 "AFF6" H 4000 4200 60  0000 C CNN
F 1 "KINGBRIGHT_7_SEGMENTS_YEAR3" H 4000 3200 60  0000 C CNN
F 2 "KINGBRIGHT_7_SEGMENTS" H 4000 3650 60  0000 C CNN
F 3 "" H 4000 3650 60  0001 C CNN
	1    4000 3650
	1    0    0    -1  
$EndComp
$Comp
L C C4
U 1 1
P 2450 7400
F 0 "C4" H 2500 7500 50  0000 L CNN
F 1 "100n" H 2500 7300 50  0000 L CNN
F 2 "SM0603" H 2450 7400 60  0000 C CNN
F 3 "" H 2450 7400 60  0001 C CNN
	1    2450 7400
	1    0    0    -1  
$EndComp
$Comp
L VCC #PWR012
U 1 1
P 2450 7150
F 0 "#PWR012" H 2450 7250 30  0001 C CNN
F 1 "VCC" H 2450 7250 30  0000 C CNN
F 2 "" H 2450 7150 60  0001 C CNN
F 3 "" H 2450 7150 60  0001 C CNN
	1    2450 7150
	1    0    0    -1  
$EndComp
$Comp
L VCC #PWR013
U 1 1
P 4250 6400
F 0 "#PWR013" H 4250 6500 30  0001 C CNN
F 1 "VCC" H 4250 6500 30  0000 C CNN
F 2 "" H 4250 6400 60  0001 C CNN
F 3 "" H 4250 6400 60  0001 C CNN
	1    4250 6400
	1    0    0    -1  
$EndComp
$Comp
L GND #PWR014
U 1 1
P 4250 6900
F 0 "#PWR014" H 4250 6900 30  0001 C CNN
F 1 "GND" H 4250 6830 30  0001 C CNN
F 2 "" H 4250 6900 60  0001 C CNN
F 3 "" H 4250 6900 60  0001 C CNN
	1    4250 6900
	1    0    0    -1  
$EndComp
$Comp
L C C3
U 1 1
P 4250 6650
F 0 "C3" H 4300 6750 50  0000 L CNN
F 1 "100n" H 4300 6550 50  0000 L CNN
F 2 "SM0603" H 4250 6650 60  0000 C CNN
F 3 "" H 4250 6650 60  0001 C CNN
	1    4250 6650
	1    0    0    -1  
$EndComp
Text Label 3850 7700 1    60   ~ 0
G_A1
$Comp
L 74LS164 U2
U 1 1
P 3350 6600
F 0 "U2" H 3500 6550 60  0000 C CNN
F 1 "74HC164" H 3500 6350 60  0000 C CNN
F 2 "SO14N" H 3350 6600 60  0000 C CNN
F 3 "" H 3350 6600 60  0001 C CNN
	1    3350 6600
	0    1    1    0   
$EndComp
Text Label 10700 6900 1    60   ~ 0
A8
Text Label 10200 6900 1    60   ~ 0
A7
Text Label 9700 6900 1    60   ~ 0
A6
Text Label 9200 6900 1    60   ~ 0
A5
Text Label 8700 6900 1    60   ~ 0
A4
Text Label 8200 6900 1    60   ~ 0
A3
Text Label 7650 6900 1    60   ~ 0
A2
Text Label 7150 6900 1    60   ~ 0
A1
$Comp
L +5V #PWR015
U 1 1
P 8700 5950
F 0 "#PWR015" H 8700 6040 20  0001 C CNN
F 1 "+5V" H 8700 6040 30  0000 C CNN
F 2 "" H 8700 5950 60  0001 C CNN
F 3 "" H 8700 5950 60  0001 C CNN
	1    8700 5950
	1    0    0    -1  
$EndComp
$Comp
L VCC #PWR016
U 1 1
P 3150 5650
F 0 "#PWR016" H 3150 5750 30  0001 C CNN
F 1 "VCC" H 3150 5750 30  0000 C CNN
F 2 "" H 3150 5650 60  0001 C CNN
F 3 "" H 3150 5650 60  0001 C CNN
	1    3150 5650
	1    0    0    -1  
$EndComp
$Comp
L +5V #PWR017
U 1 1
P 2450 1350
F 0 "#PWR017" H 2450 1440 20  0001 C CNN
F 1 "+5V" H 2450 1440 30  0000 C CNN
F 2 "" H 2450 1350 60  0001 C CNN
F 3 "" H 2450 1350 60  0001 C CNN
	1    2450 1350
	1    0    0    -1  
$EndComp
$Comp
L +5V #PWR018
U 1 1
P 750 1450
F 0 "#PWR018" H 750 1540 20  0001 C CNN
F 1 "+5V" H 750 1540 30  0000 C CNN
F 2 "" H 750 1450 60  0001 C CNN
F 3 "" H 750 1450 60  0001 C CNN
	1    750  1450
	1    0    0    -1  
$EndComp
Text Label 3250 5650 3    60   ~ 0
LATCH
Text Label 3850 5600 3    60   ~ 0
~COL0
Text Label 1150 7700 1    60   ~ 0
LATCH
Text Label 1050 7700 1    60   ~ 0
BLANK
Text Label 800  7700 1    60   ~ 0
SCLK
Text Label 700  7700 1    60   ~ 0
SDATA_IN
Text Label 2300 5400 3    60   ~ 0
K16
Text Label 2200 5400 3    60   ~ 0
K15
Text Label 2100 5400 3    60   ~ 0
K14
Text Label 2000 5400 3    60   ~ 0
K13
Text Label 1900 5400 3    60   ~ 0
K12
Text Label 1800 5400 3    60   ~ 0
K11
Text Label 1700 5400 3    60   ~ 0
K10
Text Label 1600 5400 3    60   ~ 0
K9
Text Label 1500 5400 3    60   ~ 0
K8
Text Label 1400 5400 3    60   ~ 0
K7
Text Label 1300 5400 3    60   ~ 0
K6
Text Label 1200 5400 3    60   ~ 0
K5
Text Label 1100 5400 3    60   ~ 0
K4
Text Label 1000 5400 3    60   ~ 0
K3
Text Label 900  5400 3    60   ~ 0
K2
Text Label 800  5400 3    60   ~ 0
K1
Text Label 700  5400 3    60   ~ 0
SDATA_OUT
$Comp
L CONN_8X2 P1
U 1 1
P 10200 1100
F 0 "P1" H 10200 1550 60  0000 C CNN
F 1 "CONN_8X2_OUT" V 10200 1100 50  0000 C CNN
F 2 "pin_array_8x2" H 10200 1100 60  0000 C CNN
F 3 "" H 10200 1100 60  0001 C CNN
	1    10200 1100
	1    0    0    -1  
$EndComp
Text Label 9250 750  0    60   ~ 0
~COL0
Text Label 9250 850  0    60   ~ 0
LATCH
Text Label 9250 950  0    60   ~ 0
BLANK
Text Label 9250 1050 0    60   ~ 0
SDATA_OUT
Text Label 9250 1150 0    60   ~ 0
SCLK
$Comp
L GND #PWR019
U 1 1
P 11050 1000
F 0 "#PWR019" H 11050 1000 30  0001 C CNN
F 1 "GND" H 11050 930 30  0001 C CNN
F 2 "" H 11050 1000 60  0001 C CNN
F 3 "" H 11050 1000 60  0001 C CNN
	1    11050 1000
	1    0    0    -1  
$EndComp
$Comp
L +5V #PWR020
U 1 1
P 9250 1450
F 0 "#PWR020" H 9250 1540 20  0001 C CNN
F 1 "+5V" H 9250 1540 30  0000 C CNN
F 2 "" H 9250 1450 60  0001 C CNN
F 3 "" H 9250 1450 60  0001 C CNN
	1    9250 1450
	1    0    0    -1  
$EndComp
$Comp
L VCC #PWR021
U 1 1
P 9250 1250
F 0 "#PWR021" H 9250 1350 30  0001 C CNN
F 1 "VCC" H 9250 1350 30  0000 C CNN
F 2 "" H 9250 1250 60  0001 C CNN
F 3 "" H 9250 1250 60  0001 C CNN
	1    9250 1250
	1    0    0    -1  
$EndComp
$Comp
L VCC #PWR022
U 1 1
P 750 1300
F 0 "#PWR022" H 750 1400 30  0001 C CNN
F 1 "VCC" H 750 1400 30  0000 C CNN
F 2 "" H 750 1300 60  0001 C CNN
F 3 "" H 750 1300 60  0001 C CNN
	1    750  1300
	1    0    0    -1  
$EndComp
Text Label 700  1200 0    60   ~ 0
SCLK
Text Label 700  1100 0    60   ~ 0
SDATA_IN
Text Label 700  1000 0    60   ~ 0
BLANK
Text Label 700  900  0    60   ~ 0
LATCH
Text Label 700  800  0    60   ~ 0
~COL0
Text Label 3150 7700 1    60   ~ 0
G_A8
Text Label 3250 7700 1    60   ~ 0
G_A7
Text Label 3350 7700 1    60   ~ 0
G_A6
Text Label 3450 7700 1    60   ~ 0
G_A5
Text Label 3550 7700 1    60   ~ 0
G_A4
Text Label 3650 7700 1    60   ~ 0
G_A3
Text Label 3750 7700 1    60   ~ 0
G_A2
Text Label 10250 6450 0    60   ~ 0
G_A8
Text Label 9750 6450 0    60   ~ 0
G_A7
Text Label 9250 6450 0    60   ~ 0
G_A6
Text Label 8750 6450 0    60   ~ 0
G_A5
Text Label 8250 6450 0    60   ~ 0
G_A4
Text Label 7750 6450 0    60   ~ 0
G_A3
Text Label 7200 6450 0    60   ~ 0
G_A2
$Comp
L MOSFET_P Q8
U 1 1
P 10600 6450
F 0 "Q8" H 10600 6640 60  0000 R CNN
F 1 "IRLML640" H 10600 6270 60  0000 R CNN
F 2 "SOT23GDS" H 10600 6450 60  0000 C CNN
F 3 "" H 10600 6450 60  0001 C CNN
	1    10600 6450
	1    0    0    1   
$EndComp
$Comp
L MOSFET_P Q7
U 1 1
P 10100 6450
F 0 "Q7" H 10100 6640 60  0000 R CNN
F 1 "IRLML640" H 10100 6270 60  0000 R CNN
F 2 "SOT23GDS" H 10100 6450 60  0000 C CNN
F 3 "" H 10100 6450 60  0001 C CNN
	1    10100 6450
	1    0    0    1   
$EndComp
$Comp
L MOSFET_P Q6
U 1 1
P 9600 6450
F 0 "Q6" H 9600 6640 60  0000 R CNN
F 1 "IRLML640" H 9600 6270 60  0000 R CNN
F 2 "SOT23GDS" H 9600 6450 60  0000 C CNN
F 3 "" H 9600 6450 60  0001 C CNN
	1    9600 6450
	1    0    0    1   
$EndComp
$Comp
L MOSFET_P Q5
U 1 1
P 9100 6450
F 0 "Q5" H 9100 6640 60  0000 R CNN
F 1 "IRLML640" H 9100 6270 60  0000 R CNN
F 2 "SOT23GDS" H 9100 6450 60  0000 C CNN
F 3 "" H 9100 6450 60  0001 C CNN
	1    9100 6450
	1    0    0    1   
$EndComp
$Comp
L MOSFET_P Q4
U 1 1
P 8600 6450
F 0 "Q4" H 8600 6640 60  0000 R CNN
F 1 "IRLML640" H 8600 6270 60  0000 R CNN
F 2 "SOT23GDS" H 8600 6450 60  0000 C CNN
F 3 "" H 8600 6450 60  0001 C CNN
	1    8600 6450
	1    0    0    1   
$EndComp
$Comp
L MOSFET_P Q3
U 1 1
P 8100 6450
F 0 "Q3" H 8100 6640 60  0000 R CNN
F 1 "IRLML640" H 8100 6270 60  0000 R CNN
F 2 "SOT23GDS" H 8100 6450 60  0000 C CNN
F 3 "" H 8100 6450 60  0001 C CNN
	1    8100 6450
	1    0    0    1   
$EndComp
$Comp
L MOSFET_P Q2
U 1 1
P 7550 6450
F 0 "Q2" H 7550 6640 60  0000 R CNN
F 1 "IRLML640" H 7550 6270 60  0000 R CNN
F 2 "SOT23GDS" H 7550 6450 60  0000 C CNN
F 3 "" H 7550 6450 60  0001 C CNN
	1    7550 6450
	1    0    0    1   
$EndComp
$Comp
L CONN_8X2 P2
U 1 1
P 1650 1150
F 0 "P2" H 1650 1600 60  0000 C CNN
F 1 "CONN_8X2 IN" V 1650 1150 50  0000 C CNN
F 2 "pin_array_8x2" H 1650 1150 60  0000 C CNN
F 3 "" H 1650 1150 60  0001 C CNN
	1    1650 1150
	1    0    0    -1  
$EndComp
$Comp
L MOSFET_P Q1
U 1 1
P 7050 6450
F 0 "Q1" H 7050 6640 60  0000 R CNN
F 1 "IRLML640" H 7050 6270 60  0000 R CNN
F 2 "SOT23GDS" H 7050 6450 60  0000 C CNN
F 3 "" H 7050 6450 60  0001 C CNN
	1    7050 6450
	1    0    0    1   
$EndComp
$Comp
L LED D1
U 1 1
P 5150 4900
F 0 "D1" H 5150 5000 50  0000 C CNN
F 1 "LED" H 5150 4800 50  0000 C CNN
F 2 "LED-3MM" H 5150 4900 60  0000 C CNN
F 3 "" H 5150 4900 60  0001 C CNN
	1    5150 4900
	1    0    0    -1  
$EndComp
$Comp
L LED D3
U 1 1
P 5150 5200
F 0 "D3" H 5150 5300 50  0000 C CNN
F 1 "LED" H 5150 5100 50  0000 C CNN
F 2 "LED-3MM" H 5150 5200 60  0000 C CNN
F 3 "" H 5150 5200 60  0001 C CNN
	1    5150 5200
	1    0    0    -1  
$EndComp
$Comp
L LED D4
U 1 1
P 5450 6250
F 0 "D4" H 5450 6350 50  0000 C CNN
F 1 "LED" H 5450 6150 50  0000 C CNN
F 2 "LED-3MM" H 5450 6250 60  0000 C CNN
F 3 "" H 5450 6250 60  0001 C CNN
	1    5450 6250
	1    0    0    -1  
$EndComp
$Comp
L LED D2
U 1 1
P 5450 5950
F 0 "D2" H 5450 6050 50  0000 C CNN
F 1 "LED" H 5450 5850 50  0000 C CNN
F 2 "LED-3MM" H 5450 5950 60  0000 C CNN
F 3 "" H 5450 5950 60  0001 C CNN
	1    5450 5950
	1    0    0    -1  
$EndComp
$EndSCHEMATC
